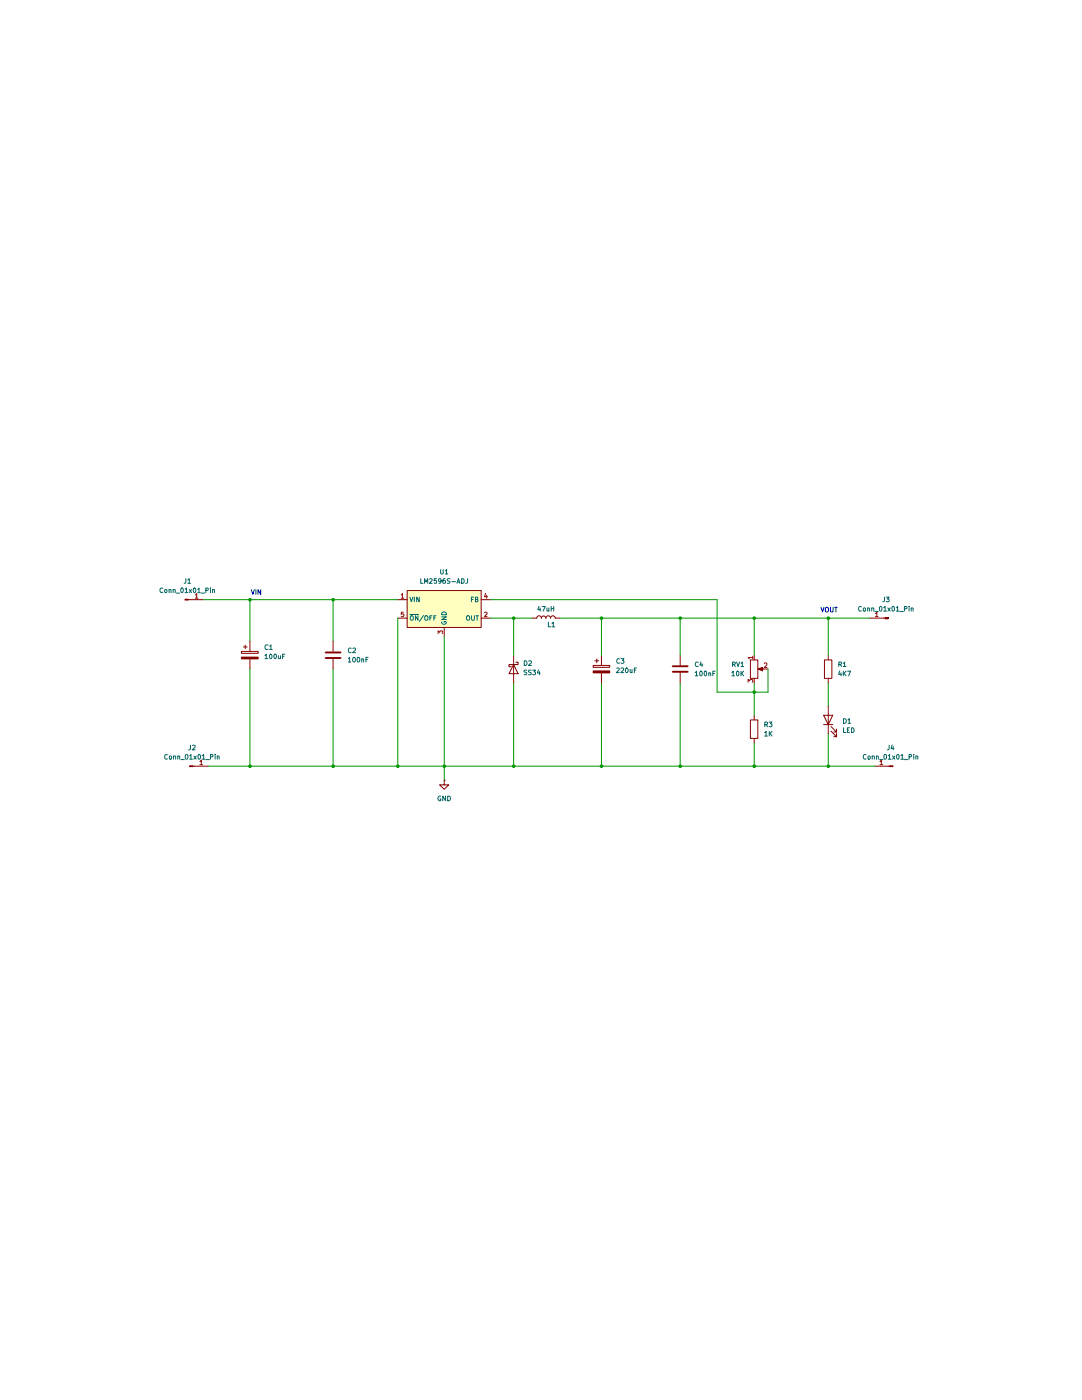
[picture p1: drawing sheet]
(kicad_sch
 (version 20260306)
 (generator "eeschema")
 (generator_version "10.0")
 (paper "A4")
 (title_block
  (title "Buck_converter")
  (date "2026-04-20")
  (comment 1 "Design by - Sandhya "))
 (lib_symbols
  (symbol "Connector:Conn_01x01_Pin"
   (pin_names
    (offset 1.016) (hide yes)) (exclude_from_sim no) (in_bom yes) (on_board yes)
   (in_pos_files yes)
   (duplicate_pin_numbers_are_jumpers no)
   (property "Reference" "J" (at 0 2.54 0) (show_name no) (do_not_autoplace no) (effects (font (size 1.27 1.27))))
   (property "Value" "Conn_01x01_Pin" (at 0 -2.54 0) (show_name no) (do_not_autoplace no) (effects (font (size 1.27 1.27))))
   (property "Footprint" "" (at 0 0 0) (show_name no) (do_not_autoplace no) (hide yes) (effects (font (size 1.27 1.27))))
   (property "Datasheet" "" (at 0 0 0) (show_name no) (do_not_autoplace no) (hide yes) (effects (font (size 1.27 1.27))))
   (property "Description" "Generic connector, single row, 01x01, script generated" (at 0 0 0) (show_name no) (do_not_autoplace no) (hide yes) (effects (font (size 1.27 1.27))))
   (property "ki_locked" "" (at 0 0 0) (show_name no) (do_not_autoplace no) (effects (font (size 1.27 1.27))))
   (symbol "Conn_01x01_Pin_1_1"
    (rectangle (start 0.8636 0.127) (end 0 -0.127) (stroke (width 0.1524) (type default)) (fill (type outline)))
    (polyline (pts (xy 1.27 0) (xy 0.8636 0)) (stroke (width 0.1524) (type default)) (fill (type none)))
    (pin passive line (at 5.08 0 180) (length 3.81) (name "Pin_1" (effects (font (size 1.27 1.27)))) (number "1" (effects (font (size 1.27 1.27))))))
   (embedded_fonts no))
  (symbol "Device:C"
   (pin_numbers (hide yes))
   (pin_names
    (offset 0.254)) (exclude_from_sim no) (in_bom yes) (on_board yes)
   (in_pos_files yes)
   (duplicate_pin_numbers_are_jumpers no)
   (property "Reference" "C" (at 0.635 2.54 0) (show_name no) (do_not_autoplace no) (effects (font (size 1.27 1.27)) (justify left)))
   (property "Value" "C" (at 0.635 -2.54 0) (show_name no) (do_not_autoplace no) (effects (font (size 1.27 1.27)) (justify left)))
   (property "Footprint" "" (at 0.9652 -3.81 0) (show_name no) (do_not_autoplace no) (hide yes) (effects (font (size 1.27 1.27))))
   (property "Datasheet" "" (at 0 0 0) (show_name no) (do_not_autoplace no) (hide yes) (effects (font (size 1.27 1.27))))
   (property "Description" "Unpolarized capacitor" (at 0 0 0) (show_name no) (do_not_autoplace no) (hide yes) (effects (font (size 1.27 1.27))))
   (symbol "C_0_1"
    (polyline (pts (xy -2.032 0.762) (xy 2.032 0.762)) (stroke (width 0.508) (type default)) (fill (type none)))
    (polyline (pts (xy -2.032 -0.762) (xy 2.032 -0.762)) (stroke (width 0.508) (type default)) (fill (type none))))
   (symbol "C_1_1"
    (pin passive line (at 0 3.81 270) (length 2.794) (name "" (effects (font (size 1.27 1.27)))) (number "1" (effects (font (size 1.27 1.27)))))
    (pin passive line (at 0 -3.81 90) (length 2.794) (name "" (effects (font (size 1.27 1.27)))) (number "2" (effects (font (size 1.27 1.27))))))
   (embedded_fonts no))
  (symbol "Device:C_Polarized"
   (pin_numbers (hide yes))
   (pin_names
    (offset 0.254)) (exclude_from_sim no) (in_bom yes) (on_board yes)
   (in_pos_files yes)
   (duplicate_pin_numbers_are_jumpers no)
   (property "Reference" "C" (at 0.635 2.54 0) (show_name no) (do_not_autoplace no) (effects (font (size 1.27 1.27)) (justify left)))
   (property "Value" "C_Polarized" (at 0.635 -2.54 0) (show_name no) (do_not_autoplace no) (effects (font (size 1.27 1.27)) (justify left)))
   (property "Footprint" "" (at 0.9652 -3.81 0) (show_name no) (do_not_autoplace no) (hide yes) (effects (font (size 1.27 1.27))))
   (property "Datasheet" "" (at 0 0 0) (show_name no) (do_not_autoplace no) (hide yes) (effects (font (size 1.27 1.27))))
   (property "Description" "Polarized capacitor" (at 0 0 0) (show_name no) (do_not_autoplace no) (hide yes) (effects (font (size 1.27 1.27))))
   (symbol "C_Polarized_0_1"
    (rectangle (start -2.286 0.508) (end 2.286 1.016) (stroke (width 0) (type default)) (fill (type none)))
    (polyline (pts (xy -1.778 2.286) (xy -0.762 2.286)) (stroke (width 0) (type default)) (fill (type none)))
    (polyline (pts (xy -1.27 2.794) (xy -1.27 1.778)) (stroke (width 0) (type default)) (fill (type none)))
    (rectangle (start 2.286 -0.508) (end -2.286 -1.016) (stroke (width 0) (type default)) (fill (type outline))))
   (symbol "C_Polarized_1_1"
    (pin passive line (at 0 3.81 270) (length 2.794) (name "" (effects (font (size 1.27 1.27)))) (number "1" (effects (font (size 1.27 1.27)))))
    (pin passive line (at 0 -3.81 90) (length 2.794) (name "" (effects (font (size 1.27 1.27)))) (number "2" (effects (font (size 1.27 1.27))))))
   (embedded_fonts no))
  (symbol "Device:L"
   (pin_numbers (hide yes))
   (pin_names
    (offset 1.016) (hide yes)) (exclude_from_sim no) (in_bom yes) (on_board yes)
   (in_pos_files yes)
   (duplicate_pin_numbers_are_jumpers no)
   (property "Reference" "L" (at -1.27 0 90) (show_name no) (do_not_autoplace no) (effects (font (size 1.27 1.27))))
   (property "Value" "L" (at 1.905 0 90) (show_name no) (do_not_autoplace no) (effects (font (size 1.27 1.27))))
   (property "Footprint" "" (at 0 0 0) (show_name no) (do_not_autoplace no) (hide yes) (effects (font (size 1.27 1.27))))
   (property "Datasheet" "" (at 0 0 0) (show_name no) (do_not_autoplace no) (hide yes) (effects (font (size 1.27 1.27))))
   (property "Description" "Inductor" (at 0 0 0) (show_name no) (do_not_autoplace no) (hide yes) (effects (font (size 1.27 1.27))))
   (symbol "L_0_1"
    (arc (start 0 2.54) (mid 0.6323 1.905) (end 0 1.27) (stroke (width 0) (type default)) (fill (type none)))
    (arc (start 0 1.27) (mid 0.6323 0.635) (end 0 0) (stroke (width 0) (type default)) (fill (type none)))
    (arc (start 0 0) (mid 0.6323 -0.635) (end 0 -1.27) (stroke (width 0) (type default)) (fill (type none)))
    (arc (start 0 -1.27) (mid 0.6323 -1.905) (end 0 -2.54) (stroke (width 0) (type default)) (fill (type none))))
   (symbol "L_1_1"
    (pin passive line (at 0 3.81 270) (length 1.27) (name "1" (effects (font (size 1.27 1.27)))) (number "1" (effects (font (size 1.27 1.27)))))
    (pin passive line (at 0 -3.81 90) (length 1.27) (name "2" (effects (font (size 1.27 1.27)))) (number "2" (effects (font (size 1.27 1.27))))))
   (embedded_fonts no))
  (symbol "Device:LED"
   (pin_numbers (hide yes))
   (pin_names
    (offset 1.016) (hide yes)) (exclude_from_sim no) (in_bom yes) (on_board yes)
   (in_pos_files yes)
   (duplicate_pin_numbers_are_jumpers no)
   (property "Reference" "D" (at 0 2.54 0) (show_name no) (do_not_autoplace no) (effects (font (size 1.27 1.27))))
   (property "Value" "LED" (at 0 -2.54 0) (show_name no) (do_not_autoplace no) (effects (font (size 1.27 1.27))))
   (property "Footprint" "" (at 0 0 0) (show_name no) (do_not_autoplace no) (hide yes) (effects (font (size 1.27 1.27))))
   (property "Datasheet" "" (at 0 0 0) (show_name no) (do_not_autoplace no) (hide yes) (effects (font (size 1.27 1.27))))
   (property "Description" "Light emitting diode" (at 0 0 0) (show_name no) (do_not_autoplace no) (hide yes) (effects (font (size 1.27 1.27))))
   (property "Sim.Pins" "1=K 2=A" (at 0 0 0) (show_name no) (do_not_autoplace no) (hide yes) (effects (font (size 1.27 1.27))))
   (symbol "LED_0_1"
    (polyline (pts (xy -3.048 -0.762) (xy -4.572 -2.286) (xy -3.81 -2.286) (xy -4.572 -2.286) (xy -4.572 -1.524)) (stroke (width 0) (type default)) (fill (type none)))
    (polyline (pts (xy -1.778 -0.762) (xy -3.302 -2.286) (xy -2.54 -2.286) (xy -3.302 -2.286) (xy -3.302 -1.524)) (stroke (width 0) (type default)) (fill (type none)))
    (polyline (pts (xy -1.27 0) (xy 1.27 0)) (stroke (width 0) (type default)) (fill (type none)))
    (polyline (pts (xy -1.27 -1.27) (xy -1.27 1.27)) (stroke (width 0.254) (type default)) (fill (type none)))
    (polyline (pts (xy 1.27 -1.27) (xy 1.27 1.27) (xy -1.27 0) (xy 1.27 -1.27)) (stroke (width 0.254) (type default)) (fill (type none))))
   (symbol "LED_1_1"
    (pin passive line (at -3.81 0 0) (length 2.54) (name "K" (effects (font (size 1.27 1.27)))) (number "1" (effects (font (size 1.27 1.27)))))
    (pin passive line (at 3.81 0 180) (length 2.54) (name "A" (effects (font (size 1.27 1.27)))) (number "2" (effects (font (size 1.27 1.27))))))
   (embedded_fonts no))
  (symbol "Device:R"
   (pin_numbers (hide yes))
   (pin_names
    (offset 0)) (exclude_from_sim no) (in_bom yes) (on_board yes)
   (in_pos_files yes)
   (duplicate_pin_numbers_are_jumpers no)
   (property "Reference" "R" (at 2.032 0 90) (show_name no) (do_not_autoplace no) (effects (font (size 1.27 1.27))))
   (property "Value" "R" (at 0 0 90) (show_name no) (do_not_autoplace no) (effects (font (size 1.27 1.27))))
   (property "Footprint" "" (at -1.778 0 90) (show_name no) (do_not_autoplace no) (hide yes) (effects (font (size 1.27 1.27))))
   (property "Datasheet" "" (at 0 0 0) (show_name no) (do_not_autoplace no) (hide yes) (effects (font (size 1.27 1.27))))
   (property "Description" "Resistor" (at 0 0 0) (show_name no) (do_not_autoplace no) (hide yes) (effects (font (size 1.27 1.27))))
   (symbol "R_0_1"
    (rectangle (start -1.016 -2.54) (end 1.016 2.54) (stroke (width 0.254) (type default)) (fill (type none))))
   (symbol "R_1_1"
    (pin passive line (at 0 3.81 270) (length 1.27) (name "" (effects (font (size 1.27 1.27)))) (number "1" (effects (font (size 1.27 1.27)))))
    (pin passive line (at 0 -3.81 90) (length 1.27) (name "" (effects (font (size 1.27 1.27)))) (number "2" (effects (font (size 1.27 1.27))))))
   (embedded_fonts no))
  (symbol "Device:R_Potentiometer"
   (pin_names
    (offset 1.016) (hide yes)) (exclude_from_sim no) (in_bom yes) (on_board yes)
   (in_pos_files yes)
   (duplicate_pin_numbers_are_jumpers no)
   (property "Reference" "RV" (at -4.445 0 90) (show_name no) (do_not_autoplace no) (effects (font (size 1.27 1.27))))
   (property "Value" "R_Potentiometer" (at -2.54 0 90) (show_name no) (do_not_autoplace no) (effects (font (size 1.27 1.27))))
   (property "Footprint" "" (at 0 0 0) (show_name no) (do_not_autoplace no) (hide yes) (effects (font (size 1.27 1.27))))
   (property "Datasheet" "" (at 0 0 0) (show_name no) (do_not_autoplace no) (hide yes) (effects (font (size 1.27 1.27))))
   (property "Description" "Potentiometer" (at 0 0 0) (show_name no) (do_not_autoplace no) (hide yes) (effects (font (size 1.27 1.27))))
   (property "Sim.Device" "R" (at 0 0 0) (show_name no) (do_not_autoplace no) (hide yes) (effects (font (size 1.27 1.27))))
   (property "Sim.Type" "POT" (at 0 0 0) (show_name no) (do_not_autoplace no) (hide yes) (effects (font (size 1.27 1.27))))
   (property "Sim.Pins" "1=r0 2=wiper 3=r1" (at 0 0 0) (show_name no) (do_not_autoplace no) (hide yes) (effects (font (size 1.27 1.27))))
   (symbol "R_Potentiometer_0_1"
    (rectangle (start 1.016 2.54) (end -1.016 -2.54) (stroke (width 0.254) (type default)) (fill (type none)))
    (polyline (pts (xy 1.143 0) (xy 2.286 0.508) (xy 2.286 -0.508) (xy 1.143 0)) (stroke (width 0) (type default)) (fill (type outline)))
    (polyline (pts (xy 2.54 0) (xy 1.524 0)) (stroke (width 0) (type default)) (fill (type none))))
   (symbol "R_Potentiometer_1_1"
    (pin passive line (at 0 3.81 270) (length 1.27) (name "1" (effects (font (size 1.27 1.27)))) (number "1" (effects (font (size 1.27 1.27)))))
    (pin passive line (at 3.81 0 180) (length 1.27) (name "2" (effects (font (size 1.27 1.27)))) (number "2" (effects (font (size 1.27 1.27)))))
    (pin passive line (at 0 -3.81 90) (length 1.27) (name "3" (effects (font (size 1.27 1.27)))) (number "3" (effects (font (size 1.27 1.27))))))
   (embedded_fonts no))
  (symbol "Diode:SS34"
   (pin_numbers (hide yes))
   (pin_names
    (offset 1.016) (hide yes)) (exclude_from_sim no) (in_bom yes) (on_board yes)
   (in_pos_files yes)
   (duplicate_pin_numbers_are_jumpers no)
   (property "Reference" "D" (at 0 2.54 0) (show_name no) (do_not_autoplace no) (effects (font (size 1.27 1.27))))
   (property "Value" "SS34" (at 0 -2.54 0) (show_name no) (do_not_autoplace no) (effects (font (size 1.27 1.27))))
   (property "Footprint" "Diode_SMD:D_SMA" (at 0 -4.445 0) (show_name no) (do_not_autoplace no) (hide yes) (effects (font (size 1.27 1.27))))
   (property "Datasheet" "https://www.vishay.com/docs/88751/ss32.pdf" (at 0 0 0) (show_name no) (do_not_autoplace no) (hide yes) (effects (font (size 1.27 1.27))))
   (property "Description" "40V 3A Schottky Diode, SMA" (at 0 0 0) (show_name no) (do_not_autoplace no) (hide yes) (effects (font (size 1.27 1.27))))
   (symbol "SS34_0_1"
    (polyline (pts (xy -1.905 0.635) (xy -1.905 1.27) (xy -1.27 1.27) (xy -1.27 -1.27) (xy -0.635 -1.27) (xy -0.635 -0.635)) (stroke (width 0.254) (type default)) (fill (type none)))
    (polyline (pts (xy 1.27 1.27) (xy 1.27 -1.27) (xy -1.27 0) (xy 1.27 1.27)) (stroke (width 0.254) (type default)) (fill (type none)))
    (polyline (pts (xy 1.27 0) (xy -1.27 0)) (stroke (width 0) (type default)) (fill (type none))))
   (symbol "SS34_1_1"
    (pin passive line (at -3.81 0 0) (length 2.54) (name "K" (effects (font (size 1.27 1.27)))) (number "1" (effects (font (size 1.27 1.27)))))
    (pin passive line (at 3.81 0 180) (length 2.54) (name "A" (effects (font (size 1.27 1.27)))) (number "2" (effects (font (size 1.27 1.27))))))
   (embedded_fonts no))
  (symbol "Regulator_Switching:LM2596S-ADJ" (exclude_from_sim no) (in_bom yes) (on_board yes)
   (in_pos_files yes)
   (duplicate_pin_numbers_are_jumpers no)
   (property "Reference" "U" (at -10.16 6.35 0) (show_name no) (do_not_autoplace no) (effects (font (size 1.27 1.27)) (justify left)))
   (property "Value" "LM2596S-ADJ" (at 0 6.35 0) (show_name no) (do_not_autoplace no) (effects (font (size 1.27 1.27)) (justify left)))
   (property "Footprint" "Package_TO_SOT_SMD:TO-263-5_TabPin3" (at 1.27 -6.35 0) (show_name no) (do_not_autoplace no) (hide yes) (effects (font (size 1.27 1.27)
    (italic yes)) (justify left)))
   (property "Datasheet" "http://www.ti.com/lit/ds/symlink/lm2596.pdf" (at 0 0 0) (show_name no) (do_not_autoplace no) (hide yes) (effects (font (size 1.27 1.27))))
   (property "Description" "Adjustable 3A Step-Down Voltage Regulator, TO-263" (at 0 0 0) (show_name no) (do_not_autoplace no) (hide yes) (effects (font (size 1.27 1.27))))
   (symbol "LM2596S-ADJ_0_1"
    (rectangle (start -10.16 5.08) (end 10.16 -5.08) (stroke (width 0.254) (type default)) (fill (type background))))
   (symbol "LM2596S-ADJ_1_1"
    (pin power_in line (at -12.7 2.54 0) (length 2.54) (name "VIN" (effects (font (size 1.27 1.27)))) (number "1" (effects (font (size 1.27 1.27)))))
    (pin output line (at 12.7 -2.54 180) (length 2.54) (name "OUT" (effects (font (size 1.27 1.27)))) (number "2" (effects (font (size 1.27 1.27)))))
    (pin power_in line (at 0 -7.62 90) (length 2.54) (name "GND" (effects (font (size 1.27 1.27)))) (number "3" (effects (font (size 1.27 1.27)))))
    (pin input line (at 12.7 2.54 180) (length 2.54) (name "FB" (effects (font (size 1.27 1.27)))) (number "4" (effects (font (size 1.27 1.27)))))
    (pin input line (at -12.7 -2.54 0) (length 2.54) (name "~{ON}/OFF" (effects (font (size 1.27 1.27)))) (number "5" (effects (font (size 1.27 1.27))))))
   (embedded_fonts no))
  (symbol "power:GND"
   (power global)
   (pin_numbers (hide yes))
   (pin_names
    (offset 0) (hide yes)) (exclude_from_sim no) (in_bom yes) (on_board yes)
   (in_pos_files yes)
   (duplicate_pin_numbers_are_jumpers no)
   (property "Reference" "#PWR" (at 0 -6.35 0) (show_name no) (do_not_autoplace no) (hide yes) (effects (font (size 1.27 1.27))))
   (property "Value" "GND" (at 0 -3.81 0) (show_name no) (do_not_autoplace no) (effects (font (size 1.27 1.27))))
   (property "Footprint" "" (at 0 0 0) (show_name no) (do_not_autoplace no) (hide yes) (effects (font (size 1.27 1.27))))
   (property "Datasheet" "" (at 0 0 0) (show_name no) (do_not_autoplace no) (hide yes) (effects (font (size 1.27 1.27))))
   (property "Description" "Power symbol creates a global label with name \"GND\" , ground" (at 0 0 0) (show_name no) (do_not_autoplace no) (hide yes) (effects (font (size 1.27 1.27))))
   (symbol "GND_0_1"
    (polyline (pts (xy 0 0) (xy 0 -1.27) (xy 1.27 -1.27) (xy 0 -2.54) (xy -1.27 -1.27) (xy 0 -1.27)) (stroke (width 0) (type default)) (fill (type none))))
   (symbol "GND_1_1"
    (pin power_in line (at 0 0 270) (length 0) (name "" (effects (font (size 1.27 1.27)))) (number "1" (effects (font (size 1.27 1.27))))))
   (embedded_fonts no)))
 (text "VIN"
  (exclude_from_sim no)
  (at 70.358 75.692 0)
  (effects (font (size 1.27 1.27) (thickness 0.254)
    (bold yes))))
 (text "VOUT"
  (exclude_from_sim no)
  (at 227.584 80.518 0)
  (effects (font (size 1.27 1.27) (thickness 0.254)
    (bold yes))))
 (junction
  (at 227.33 123.19)
  (diameter 0)
  (color 0 0 0 0))
 (junction
  (at 207.01 123.19)
  (diameter 0)
  (color 0 0 0 0))
 (junction
  (at 140.97 123.19)
  (diameter 0)
  (color 0 0 0 0))
 (junction
  (at 121.92 123.19)
  (diameter 0)
  (color 0 0 0 0))
 (junction
  (at 68.58 123.19)
  (diameter 0)
  (color 0 0 0 0))
 (junction
  (at 91.44 77.47)
  (diameter 0)
  (color 0 0 0 0))
 (junction
  (at 165.1 82.55)
  (diameter 0)
  (color 0 0 0 0))
 (junction
  (at 207.01 102.87)
  (diameter 0)
  (color 0 0 0 0))
 (junction
  (at 207.01 82.55)
  (diameter 0)
  (color 0 0 0 0))
 (junction
  (at 165.1 123.19)
  (diameter 0)
  (color 0 0 0 0))
 (junction
  (at 140.97 82.55)
  (diameter 0)
  (color 0 0 0 0))
 (junction
  (at 186.69 123.19)
  (diameter 0)
  (color 0 0 0 0))
 (junction
  (at 91.44 123.19)
  (diameter 0)
  (color 0 0 0 0))
 (junction
  (at 227.33 82.55)
  (diameter 0)
  (color 0 0 0 0))
 (junction
  (at 186.69 82.55)
  (diameter 0)
  (color 0 0 0 0))
 (junction
  (at 109.22 123.19)
  (diameter 0)
  (color 0 0 0 0))
 (junction
  (at 68.58 77.47)
  (diameter 0)
  (color 0 0 0 0))
 (wire
  (pts (xy 109.22 82.55) (xy 109.22 123.19))
  (stroke (width 0) (type default)))
 (wire
  (pts (xy 57.15 123.19) (xy 68.58 123.19))
  (stroke (width 0) (type default)))
 (wire
  (pts (xy 165.1 82.55) (xy 186.69 82.55))
  (stroke (width 0) (type default)))
 (wire
  (pts (xy 91.44 123.19) (xy 109.22 123.19))
  (stroke (width 0) (type default)))
 (wire
  (pts (xy 140.97 100.33) (xy 140.97 123.19))
  (stroke (width 0) (type default)))
 (wire
  (pts (xy 68.58 123.19) (xy 91.44 123.19))
  (stroke (width 0) (type default)))
 (wire
  (pts (xy 186.69 82.55) (xy 186.69 92.71))
  (stroke (width 0) (type default)))
 (wire
  (pts (xy 165.1 82.55) (xy 165.1 92.71))
  (stroke (width 0) (type default)))
 (wire
  (pts (xy 55.88 77.47) (xy 68.58 77.47))
  (stroke (width 0) (type default)))
 (wire
  (pts (xy 140.97 82.55) (xy 140.97 92.71))
  (stroke (width 0) (type default)))
 (wire
  (pts (xy 207.01 116.84) (xy 207.01 123.19))
  (stroke (width 0) (type default)))
 (wire
  (pts (xy 207.01 123.19) (xy 227.33 123.19))
  (stroke (width 0) (type default)))
 (wire
  (pts (xy 196.85 77.47) (xy 196.85 102.87))
  (stroke (width 0) (type default)))
 (wire
  (pts (xy 121.92 123.19) (xy 121.92 127))
  (stroke (width 0) (type default)))
 (wire
  (pts (xy 68.58 96.52) (xy 68.58 123.19))
  (stroke (width 0) (type default)))
 (wire
  (pts (xy 68.58 88.9) (xy 68.58 77.47))
  (stroke (width 0) (type default)))
 (wire
  (pts (xy 68.58 77.47) (xy 91.44 77.47))
  (stroke (width 0) (type default)))
 (wire
  (pts (xy 121.92 87.63) (xy 121.92 123.19))
  (stroke (width 0) (type default)))
 (wire
  (pts (xy 227.33 123.19) (xy 240.03 123.19))
  (stroke (width 0) (type default)))
 (wire
  (pts (xy 140.97 82.55) (xy 146.05 82.55))
  (stroke (width 0) (type default)))
 (wire
  (pts (xy 134.62 82.55) (xy 140.97 82.55))
  (stroke (width 0) (type default)))
 (wire
  (pts (xy 91.44 77.47) (xy 91.44 88.9))
  (stroke (width 0) (type default)))
 (wire
  (pts (xy 153.67 82.55) (xy 165.1 82.55))
  (stroke (width 0) (type default)))
 (wire
  (pts (xy 165.1 123.19) (xy 186.69 123.19))
  (stroke (width 0) (type default)))
 (wire
  (pts (xy 186.69 82.55) (xy 207.01 82.55))
  (stroke (width 0) (type default)))
 (wire
  (pts (xy 210.82 102.87) (xy 210.82 96.52))
  (stroke (width 0) (type default)))
 (wire
  (pts (xy 109.22 123.19) (xy 121.92 123.19))
  (stroke (width 0) (type default)))
 (wire
  (pts (xy 207.01 102.87) (xy 207.01 109.22))
  (stroke (width 0) (type default)))
 (wire
  (pts (xy 207.01 82.55) (xy 227.33 82.55))
  (stroke (width 0) (type default)))
 (wire
  (pts (xy 121.92 123.19) (xy 140.97 123.19))
  (stroke (width 0) (type default)))
 (wire
  (pts (xy 165.1 100.33) (xy 165.1 123.19))
  (stroke (width 0) (type default)))
 (wire
  (pts (xy 196.85 102.87) (xy 207.01 102.87))
  (stroke (width 0) (type default)))
 (wire
  (pts (xy 140.97 123.19) (xy 165.1 123.19))
  (stroke (width 0) (type default)))
 (wire
  (pts (xy 227.33 82.55) (xy 238.76 82.55))
  (stroke (width 0) (type default)))
 (wire
  (pts (xy 91.44 96.52) (xy 91.44 123.19))
  (stroke (width 0) (type default)))
 (wire
  (pts (xy 186.69 123.19) (xy 207.01 123.19))
  (stroke (width 0) (type default)))
 (wire
  (pts (xy 207.01 82.55) (xy 207.01 92.71))
  (stroke (width 0) (type default)))
 (wire
  (pts (xy 207.01 100.33) (xy 207.01 102.87))
  (stroke (width 0) (type default)))
 (wire
  (pts (xy 134.62 77.47) (xy 196.85 77.47))
  (stroke (width 0) (type default)))
 (wire
  (pts (xy 227.33 82.55) (xy 227.33 92.71))
  (stroke (width 0) (type default)))
 (wire
  (pts (xy 207.01 102.87) (xy 210.82 102.87))
  (stroke (width 0) (type default)))
 (wire
  (pts (xy 91.44 77.47) (xy 109.22 77.47))
  (stroke (width 0) (type default)))
 (wire
  (pts (xy 186.69 100.33) (xy 186.69 123.19))
  (stroke (width 0) (type default)))
 (wire
  (pts (xy 227.33 100.33) (xy 227.33 106.68))
  (stroke (width 0) (type default)))
 (wire
  (pts (xy 227.33 114.3) (xy 227.33 123.19))
  (stroke (width 0) (type default)))
 (symbol
  (lib_id "Device:C_Polarized")
  (at 68.58 92.71 0)
  (unit 1)
  (body_style 1)
  (exclude_from_sim no)
  (in_bom yes)
  (on_board yes)
  (in_pos_files yes)
  (dnp no)
  (fields_autoplaced yes)
  (property "Reference" "C1" (at 72.39 90.5509 0) (show_name no) (do_not_autoplace no) (effects (font (size 1.27 1.27)) (justify left)))
  (property "Value" "100uF" (at 72.39 93.0909 0) (show_name no) (do_not_autoplace no) (effects (font (size 1.27 1.27)) (justify left)))
  (property "Footprint" "Capacitor_SMD:CP_Elec_8x10" (at 69.5452 96.52 0) (hide yes) (show_name no) (do_not_autoplace no) (effects (font (size 1.27 1.27))))
  (property "Datasheet" "" (at 68.58 92.71 0) (hide yes) (show_name no) (do_not_autoplace no) (effects (font (size 1.27 1.27))))
  (property "Description" "Polarized capacitor" (at 68.58 92.71 0) (hide yes) (show_name no) (do_not_autoplace no) (effects (font (size 1.27 1.27))))
  (pin "2")
  (pin "1"))
 (symbol
  (lib_id "Diode:SS34")
  (at 140.97 96.52 270)
  (unit 1)
  (body_style 1)
  (exclude_from_sim no)
  (in_bom yes)
  (on_board yes)
  (in_pos_files yes)
  (dnp no)
  (fields_autoplaced yes)
  (property "Reference" "D2" (at 143.51 94.9324 90) (show_name no) (do_not_autoplace no) (effects (font (size 1.27 1.27)) (justify left)))
  (property "Value" "SS34" (at 143.51 97.4724 90) (show_name no) (do_not_autoplace no) (effects (font (size 1.27 1.27)) (justify left)))
  (property "Footprint" "Diode_SMD:D_SMA" (at 136.525 96.52 0) (hide yes) (show_name no) (do_not_autoplace no) (effects (font (size 1.27 1.27))))
  (property "Datasheet" "https://www.vishay.com/docs/88751/ss32.pdf" (at 140.97 96.52 0) (hide yes) (show_name no) (do_not_autoplace no) (effects (font (size 1.27 1.27))))
  (property "Description" "40V 3A Schottky Diode, SMA" (at 140.97 96.52 0) (hide yes) (show_name no) (do_not_autoplace no) (effects (font (size 1.27 1.27))))
  (pin "1")
  (pin "2"))
 (symbol
  (lib_id "Connector:Conn_01x01_Pin")
  (at 243.84 82.55 180)
  (unit 1)
  (body_style 1)
  (exclude_from_sim no)
  (in_bom yes)
  (on_board yes)
  (in_pos_files yes)
  (dnp no)
  (fields_autoplaced yes)
  (property "Reference" "J3" (at 243.205 77.47 0) (show_name no) (do_not_autoplace no) (effects (font (size 1.27 1.27))))
  (property "Value" "Conn_01x01_Pin" (at 243.205 80.01 0) (show_name no) (do_not_autoplace no) (effects (font (size 1.27 1.27))))
  (property "Footprint" "Connector_PinHeader_2.54mm:PinHeader_1x01_P2.54mm_Vertical" (at 243.84 82.55 0) (hide yes) (show_name no) (do_not_autoplace no) (effects (font (size 1.27 1.27))))
  (property "Datasheet" "" (at 243.84 82.55 0) (hide yes) (show_name no) (do_not_autoplace no) (effects (font (size 1.27 1.27))))
  (property "Description" "Generic connector, single row, 01x01, script generated" (at 243.84 82.55 0) (hide yes) (show_name no) (do_not_autoplace no) (effects (font (size 1.27 1.27))))
  (pin "1"))
 (symbol
  (lib_id "Connector:Conn_01x01_Pin")
  (at 245.11 123.19 180)
  (unit 1)
  (body_style 1)
  (exclude_from_sim no)
  (in_bom yes)
  (on_board yes)
  (in_pos_files yes)
  (dnp no)
  (fields_autoplaced yes)
  (property "Reference" "J4" (at 244.475 118.11 0) (show_name no) (do_not_autoplace no) (effects (font (size 1.27 1.27))))
  (property "Value" "Conn_01x01_Pin" (at 244.475 120.65 0) (show_name no) (do_not_autoplace no) (effects (font (size 1.27 1.27))))
  (property "Footprint" "Connector_PinHeader_2.54mm:PinHeader_1x01_P2.54mm_Vertical" (at 245.11 123.19 0) (hide yes) (show_name no) (do_not_autoplace no) (effects (font (size 1.27 1.27))))
  (property "Datasheet" "" (at 245.11 123.19 0) (hide yes) (show_name no) (do_not_autoplace no) (effects (font (size 1.27 1.27))))
  (property "Description" "Generic connector, single row, 01x01, script generated" (at 245.11 123.19 0) (hide yes) (show_name no) (do_not_autoplace no) (effects (font (size 1.27 1.27))))
  (pin "1"))
 (symbol
  (lib_id "Device:R")
  (at 227.33 96.52 0)
  (unit 1)
  (body_style 1)
  (exclude_from_sim no)
  (in_bom yes)
  (on_board yes)
  (in_pos_files yes)
  (dnp no)
  (fields_autoplaced yes)
  (property "Reference" "R1" (at 229.87 95.2499 0) (show_name no) (do_not_autoplace no) (effects (font (size 1.27 1.27)) (justify left)))
  (property "Value" "4K7" (at 229.87 97.7899 0) (show_name no) (do_not_autoplace no) (effects (font (size 1.27 1.27)) (justify left)))
  (property "Footprint" "Resistor_SMD:R_0603_1608Metric" (at 225.552 96.52 90) (hide yes) (show_name no) (do_not_autoplace no) (effects (font (size 1.27 1.27))))
  (property "Datasheet" "" (at 227.33 96.52 0) (hide yes) (show_name no) (do_not_autoplace no) (effects (font (size 1.27 1.27))))
  (property "Description" "Resistor" (at 227.33 96.52 0) (hide yes) (show_name no) (do_not_autoplace no) (effects (font (size 1.27 1.27))))
  (pin "1")
  (pin "2"))
 (symbol
  (lib_id "Connector:Conn_01x01_Pin")
  (at 52.07 123.19 0)
  (unit 1)
  (body_style 1)
  (exclude_from_sim no)
  (in_bom yes)
  (on_board yes)
  (in_pos_files yes)
  (dnp no)
  (fields_autoplaced yes)
  (property "Reference" "J2" (at 52.705 118.11 0) (show_name no) (do_not_autoplace no) (effects (font (size 1.27 1.27))))
  (property "Value" "Conn_01x01_Pin" (at 52.705 120.65 0) (show_name no) (do_not_autoplace no) (effects (font (size 1.27 1.27))))
  (property "Footprint" "Connector_PinHeader_2.54mm:PinHeader_1x01_P2.54mm_Vertical" (at 52.07 123.19 0) (hide yes) (show_name no) (do_not_autoplace no) (effects (font (size 1.27 1.27))))
  (property "Datasheet" "" (at 52.07 123.19 0) (hide yes) (show_name no) (do_not_autoplace no) (effects (font (size 1.27 1.27))))
  (property "Description" "Generic connector, single row, 01x01, script generated" (at 52.07 123.19 0) (hide yes) (show_name no) (do_not_autoplace no) (effects (font (size 1.27 1.27))))
  (pin "1"))
 (symbol
  (lib_id "Device:C")
  (at 91.44 92.71 0)
  (unit 1)
  (body_style 1)
  (exclude_from_sim no)
  (in_bom yes)
  (on_board yes)
  (in_pos_files yes)
  (dnp no)
  (fields_autoplaced yes)
  (property "Reference" "C2" (at 95.25 91.4399 0) (show_name no) (do_not_autoplace no) (effects (font (size 1.27 1.27)) (justify left)))
  (property "Value" "100nF" (at 95.25 93.9799 0) (show_name no) (do_not_autoplace no) (effects (font (size 1.27 1.27)) (justify left)))
  (property "Footprint" "Capacitor_SMD:C_0603_1608Metric" (at 92.4052 96.52 0) (hide yes) (show_name no) (do_not_autoplace no) (effects (font (size 1.27 1.27))))
  (property "Datasheet" "" (at 91.44 92.71 0) (hide yes) (show_name no) (do_not_autoplace no) (effects (font (size 1.27 1.27))))
  (property "Description" "Unpolarized capacitor" (at 91.44 92.71 0) (hide yes) (show_name no) (do_not_autoplace no) (effects (font (size 1.27 1.27))))
  (pin "1")
  (pin "2"))
 (symbol
  (lib_id "Device:LED")
  (at 227.33 110.49 90)
  (unit 1)
  (body_style 1)
  (exclude_from_sim no)
  (in_bom yes)
  (on_board yes)
  (in_pos_files yes)
  (dnp no)
  (fields_autoplaced yes)
  (property "Reference" "D1" (at 231.14 110.8074 90) (show_name no) (do_not_autoplace no) (effects (font (size 1.27 1.27)) (justify right)))
  (property "Value" "LED" (at 231.14 113.3474 90) (show_name no) (do_not_autoplace no) (effects (font (size 1.27 1.27)) (justify right)))
  (property "Footprint" "LED_SMD:LED_0603_1608Metric" (at 227.33 110.49 0) (hide yes) (show_name no) (do_not_autoplace no) (effects (font (size 1.27 1.27))))
  (property "Datasheet" "" (at 227.33 110.49 0) (hide yes) (show_name no) (do_not_autoplace no) (effects (font (size 1.27 1.27))))
  (property "Description" "Light emitting diode" (at 227.33 110.49 0) (hide yes) (show_name no) (do_not_autoplace no) (effects (font (size 1.27 1.27))))
  (property "Sim.Pins" "1=K 2=A" (at 227.33 110.49 0) (hide yes) (show_name no) (do_not_autoplace no) (effects (font (size 1.27 1.27))))
  (pin "2")
  (pin "1"))
 (symbol
  (lib_id "power:GND")
  (at 121.92 127 0)
  (unit 1)
  (body_style 1)
  (exclude_from_sim no)
  (in_bom yes)
  (on_board yes)
  (in_pos_files yes)
  (dnp no)
  (fields_autoplaced yes)
  (property "Reference" "#PWR01" (at 121.92 133.35 0) (hide yes) (show_name no) (do_not_autoplace no) (effects (font (size 1.27 1.27))))
  (property "Value" "GND" (at 121.92 132.08 0) (show_name no) (do_not_autoplace no) (effects (font (size 1.27 1.27))))
  (property "Footprint" "" (at 121.92 127 0) (hide yes) (show_name no) (do_not_autoplace no) (effects (font (size 1.27 1.27))))
  (property "Datasheet" "" (at 121.92 127 0) (hide yes) (show_name no) (do_not_autoplace no) (effects (font (size 1.27 1.27))))
  (property "Description" "Power symbol creates a global label with name \"GND\" , ground" (at 121.92 127 0) (hide yes) (show_name no) (do_not_autoplace no) (effects (font (size 1.27 1.27))))
  (pin "1"))
 (symbol
  (lib_id "Device:C_Polarized")
  (at 165.1 96.52 0)
  (unit 1)
  (body_style 1)
  (exclude_from_sim no)
  (in_bom yes)
  (on_board yes)
  (in_pos_files yes)
  (dnp no)
  (fields_autoplaced yes)
  (property "Reference" "C3" (at 168.91 94.3609 0) (show_name no) (do_not_autoplace no) (effects (font (size 1.27 1.27)) (justify left)))
  (property "Value" "220uF" (at 168.91 96.9009 0) (show_name no) (do_not_autoplace no) (effects (font (size 1.27 1.27)) (justify left)))
  (property "Footprint" "Capacitor_SMD:CP_Elec_8x10" (at 166.0652 100.33 0) (hide yes) (show_name no) (do_not_autoplace no) (effects (font (size 1.27 1.27))))
  (property "Datasheet" "" (at 165.1 96.52 0) (hide yes) (show_name no) (do_not_autoplace no) (effects (font (size 1.27 1.27))))
  (property "Description" "Polarized capacitor" (at 165.1 96.52 0) (hide yes) (show_name no) (do_not_autoplace no) (effects (font (size 1.27 1.27))))
  (pin "2")
  (pin "1"))
 (symbol
  (lib_id "Device:R")
  (at 207.01 113.03 0)
  (unit 1)
  (body_style 1)
  (exclude_from_sim no)
  (in_bom yes)
  (on_board yes)
  (in_pos_files yes)
  (dnp no)
  (fields_autoplaced yes)
  (property "Reference" "R3" (at 209.55 111.7599 0) (show_name no) (do_not_autoplace no) (effects (font (size 1.27 1.27)) (justify left)))
  (property "Value" "1K" (at 209.55 114.2999 0) (show_name no) (do_not_autoplace no) (effects (font (size 1.27 1.27)) (justify left)))
  (property "Footprint" "Resistor_SMD:R_0603_1608Metric" (at 205.232 113.03 90) (hide yes) (show_name no) (do_not_autoplace no) (effects (font (size 1.27 1.27))))
  (property "Datasheet" "" (at 207.01 113.03 0) (hide yes) (show_name no) (do_not_autoplace no) (effects (font (size 1.27 1.27))))
  (property "Description" "Resistor" (at 207.01 113.03 0) (hide yes) (show_name no) (do_not_autoplace no) (effects (font (size 1.27 1.27))))
  (pin "1")
  (pin "2"))
 (symbol
  (lib_id "Device:L")
  (at 149.86 82.55 90)
  (unit 1)
  (body_style 1)
  (exclude_from_sim no)
  (in_bom yes)
  (on_board yes)
  (in_pos_files yes)
  (dnp no)
  (property "Reference" "L1" (at 151.384 84.328 90) (show_name no) (do_not_autoplace no) (effects (font (size 1.27 1.27))))
  (property "Value" "47uH" (at 149.86 80.01 90) (show_name no) (do_not_autoplace no) (effects (font (size 1.27 1.27))))
  (property "Footprint" "Inductor_SMD:L_Bourns_SRR1208_12.7x12.7mm" (at 149.86 82.55 0) (hide yes) (show_name no) (do_not_autoplace no) (effects (font (size 1.27 1.27))))
  (property "Datasheet" "" (at 149.86 82.55 0) (hide yes) (show_name no) (do_not_autoplace no) (effects (font (size 1.27 1.27))))
  (property "Description" "Inductor" (at 149.86 82.55 0) (hide yes) (show_name no) (do_not_autoplace no) (effects (font (size 1.27 1.27))))
  (pin "2")
  (pin "1"))
 (symbol
  (lib_id "Connector:Conn_01x01_Pin")
  (at 50.8 77.47 0)
  (unit 1)
  (body_style 1)
  (exclude_from_sim no)
  (in_bom yes)
  (on_board yes)
  (in_pos_files yes)
  (dnp no)
  (fields_autoplaced yes)
  (property "Reference" "J1" (at 51.435 72.39 0) (show_name no) (do_not_autoplace no) (effects (font (size 1.27 1.27))))
  (property "Value" "Conn_01x01_Pin" (at 51.435 74.93 0) (show_name no) (do_not_autoplace no) (effects (font (size 1.27 1.27))))
  (property "Footprint" "Connector_PinHeader_2.54mm:PinHeader_1x01_P2.54mm_Vertical" (at 50.8 77.47 0) (hide yes) (show_name no) (do_not_autoplace no) (effects (font (size 1.27 1.27))))
  (property "Datasheet" "" (at 50.8 77.47 0) (hide yes) (show_name no) (do_not_autoplace no) (effects (font (size 1.27 1.27))))
  (property "Description" "Generic connector, single row, 01x01, script generated" (at 50.8 77.47 0) (hide yes) (show_name no) (do_not_autoplace no) (effects (font (size 1.27 1.27))))
  (pin "1"))
 (symbol
  (lib_id "Regulator_Switching:LM2596S-ADJ")
  (at 121.92 80.01 0)
  (unit 1)
  (body_style 1)
  (exclude_from_sim no)
  (in_bom yes)
  (on_board yes)
  (in_pos_files yes)
  (dnp no)
  (fields_autoplaced yes)
  (property "Reference" "U1" (at 121.92 69.85 0) (show_name no) (do_not_autoplace no) (effects (font (size 1.27 1.27))))
  (property "Value" "LM2596S-ADJ" (at 121.92 72.39 0) (show_name no) (do_not_autoplace no) (effects (font (size 1.27 1.27))))
  (property "Footprint" "Package_TO_SOT_SMD:TO-263-5_TabPin3" (at 123.19 86.36 0) (hide yes) (show_name no) (do_not_autoplace no) (effects (font (size 1.27 1.27)
    (italic yes)) (justify left)))
  (property "Datasheet" "http://www.ti.com/lit/ds/symlink/lm2596.pdf" (at 121.92 80.01 0) (hide yes) (show_name no) (do_not_autoplace no) (effects (font (size 1.27 1.27))))
  (property "Description" "Adjustable 3A Step-Down Voltage Regulator, TO-263" (at 121.92 80.01 0) (hide yes) (show_name no) (do_not_autoplace no) (effects (font (size 1.27 1.27))))
  (pin "1")
  (pin "2")
  (pin "3")
  (pin "5")
  (pin "4"))
 (symbol
  (lib_id "Device:R_Potentiometer")
  (at 207.01 96.52 0)
  (unit 1)
  (body_style 1)
  (exclude_from_sim no)
  (in_bom yes)
  (on_board yes)
  (in_pos_files yes)
  (dnp no)
  (fields_autoplaced yes)
  (property "Reference" "RV1" (at 204.47 95.2499 0) (show_name no) (do_not_autoplace no) (effects (font (size 1.27 1.27)) (justify right)))
  (property "Value" "10K" (at 204.47 97.7899 0) (show_name no) (do_not_autoplace no) (effects (font (size 1.27 1.27)) (justify right)))
  (property "Footprint" "Potentiometer_THT:Potentiometer_Bourns_3296W_Vertical" (at 207.01 96.52 0) (hide yes) (show_name no) (do_not_autoplace no) (effects (font (size 1.27 1.27))))
  (property "Datasheet" "" (at 207.01 96.52 0) (hide yes) (show_name no) (do_not_autoplace no) (effects (font (size 1.27 1.27))))
  (property "Description" "Potentiometer" (at 207.01 96.52 0) (hide yes) (show_name no) (do_not_autoplace no) (effects (font (size 1.27 1.27))))
  (property "Sim.Device" "R" (at 207.01 96.52 0) (hide yes) (show_name no) (do_not_autoplace no) (effects (font (size 1.27 1.27))))
  (property "Sim.Type" "POT" (at 207.01 96.52 0) (hide yes) (show_name no) (do_not_autoplace no) (effects (font (size 1.27 1.27))))
  (property "Sim.Pins" "1=r0 2=wiper 3=r1" (at 207.01 96.52 0) (hide yes) (show_name no) (do_not_autoplace no) (effects (font (size 1.27 1.27))))
  (pin "1")
  (pin "2")
  (pin "3"))
 (symbol
  (lib_id "Device:C")
  (at 186.69 96.52 0)
  (unit 1)
  (body_style 1)
  (exclude_from_sim no)
  (in_bom yes)
  (on_board yes)
  (in_pos_files yes)
  (dnp no)
  (fields_autoplaced yes)
  (property "Reference" "C4" (at 190.5 95.2499 0) (show_name no) (do_not_autoplace no) (effects (font (size 1.27 1.27)) (justify left)))
  (property "Value" "100nF" (at 190.5 97.7899 0) (show_name no) (do_not_autoplace no) (effects (font (size 1.27 1.27)) (justify left)))
  (property "Footprint" "Capacitor_SMD:C_0603_1608Metric" (at 187.6552 100.33 0) (hide yes) (show_name no) (do_not_autoplace no) (effects (font (size 1.27 1.27))))
  (property "Datasheet" "" (at 186.69 96.52 0) (hide yes) (show_name no) (do_not_autoplace no) (effects (font (size 1.27 1.27))))
  (property "Description" "Unpolarized capacitor" (at 186.69 96.52 0) (hide yes) (show_name no) (do_not_autoplace no) (effects (font (size 1.27 1.27))))
  (pin "1")
  (pin "2"))
 (sheet_instances
  (path ""
   (page "1")))
 (embedded_fonts no))
